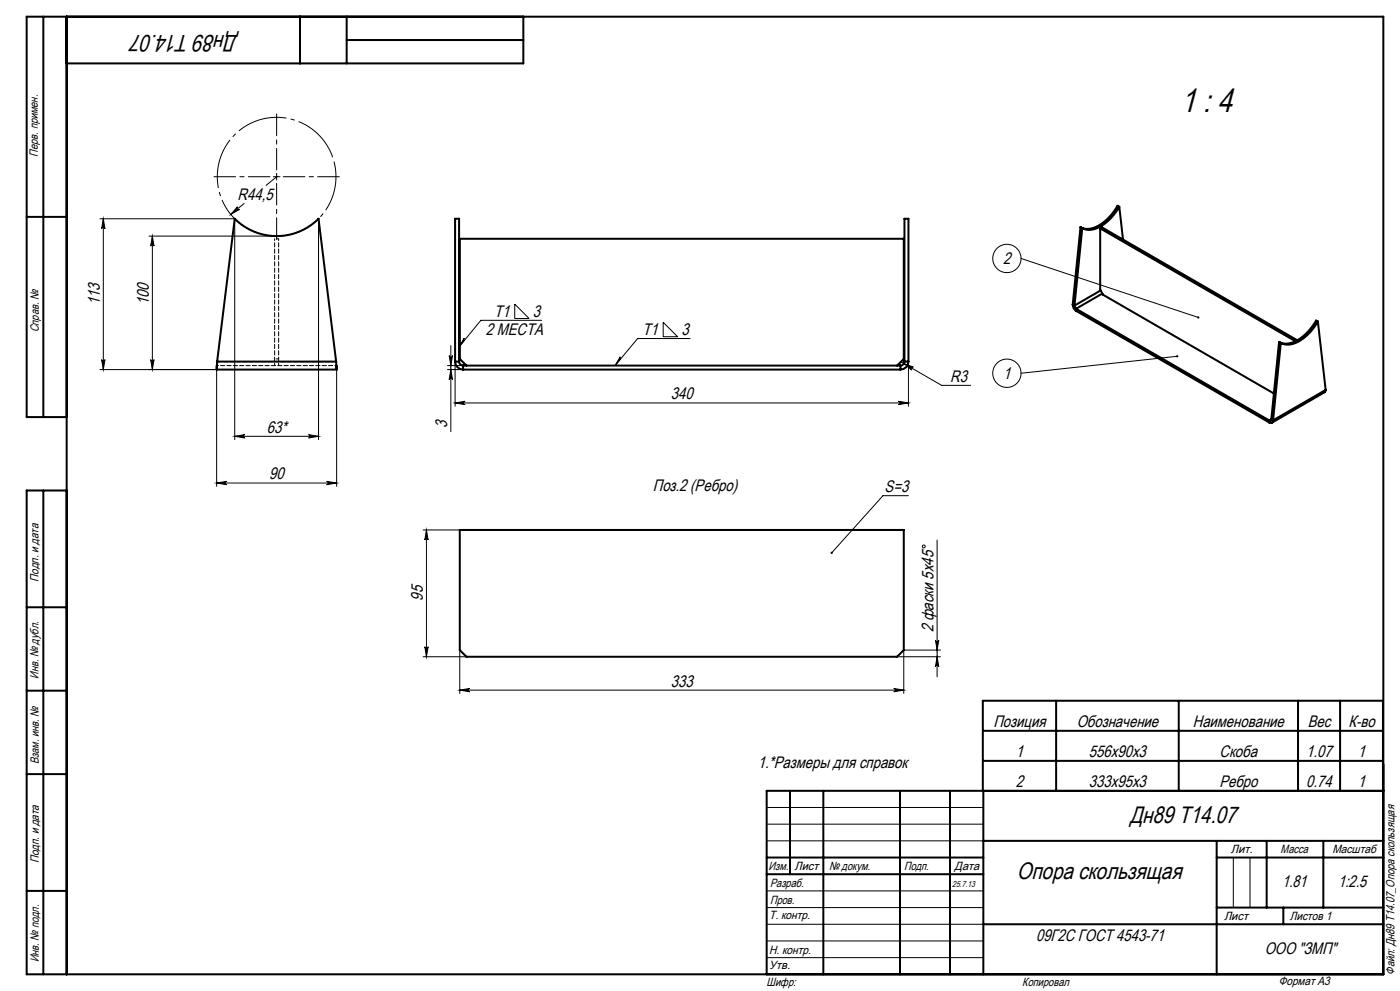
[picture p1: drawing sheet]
<svg xmlns="http://www.w3.org/2000/svg" width="420mm" height="297mm" viewBox="0 0 420 297" stroke-linecap="round" stroke-linejoin="round" font-family="sans-serif">
<g fill="none" stroke="#000" stroke-width=".3">
<path d="M82 53h2M83 52v2M83 53l-3.2 2.6M30 65.6h40.4v66.2M31 65.6l.5 3a.5 .5 0 0 0-.5-.5 .5 .5 0 0 0-.5 .5zM31 65.6v45.2M44.7 70.8h38.3M45.7 70.8v40M45.7 70.8l.5 3a.5 .5 0 0 0-.5-.5 .5 .5 0 0 0-.5 .5zM71.2 62a.5 .5 0 0 0 0 .7 .5 .5 0 0 0 .7 0l-2.7 1.6zM73.2 61l-4 3.3M95.6 65.6v66.2"/>
<path d="M306.3 77.5l53.2 17.6M154.4 91.1l4.3 4.4h-4.3zM162.5 96h-18.2l-6.6 8M199 96.6l4.3 4.3h-4.3zM30 110.8h35v35M30.5 107.8a.5 .5 0 0 0 .5 .4 .5 .5 0 0 0 .5-.4l-.5 3zM45.2 107.8a.5 .5 0 0 0 .5 .4 .5 .5 0 0 0 .5-.4l-.5 3zM101 110.8v35M134.3 110.8h4.6M134.3 109.6h4.6M134.8 106.6a.5 .5 0 0 0 .5 .4 .5 .5 0 0 0 .5-.4l-.5 3zM135.3 110.8l.5 3a.5 .5 0 0 0-.5-.5 .5 .5 0 0 0-.5 .5z"/>
<path d="M135.3 103.6v25.7M136.5 108.4v13.4M139.3 101.3v.7l-1.6 2zM186.1 106.9v.7l-1.6 2zM207 101.5h-15.7l-6.8 8.1M270.1 108.4l12.4 7.1h8.7M271.2 109l2.8 1a.5 .5 0 0 0-.6 .2 .5 .5 0 0 0 .1 .7zM272.5 108.4v13.4M353.2 106.8l-46.9 5.1M70.4 130.8l3-.5a.5 .5 0 0 0-.5 .5 .5 .5 0 0 0 .5 .5zM70.4 130.8h25.2M92.6 130.3l3 .5-3 .5a.5 .5 0 0 0 .4-.5 .5 .5 0 0 0-.4-.5z"/>
<path d="M136.5 120.8l3-.5a.5 .5 0 0 0-.4 .5 .5 .5 0 0 0 .4 .5zM136.5 120.8h136M269.5 120.3l3 .5-3 .5a.5 .5 0 0 0 .5-.5 .5 .5 0 0 0-.5-.5zM65 144.8l3-.5a.5 .5 0 0 0-.5 .5 .5 .5 0 0 0 .5 .5zM65 144.8h36M98 144.3l3 .5-3 .5a.5 .5 0 0 0 .5-.5 .5 .5 0 0 0-.5-.5zM126.9 158.8h11M127.9 158.8v38M127.9 158.8l.5 3a.5 .5 0 0 0-.5-.4 .5 .5 0 0 0-.5 .4zM272.5 148.6h-7.6l-15.4 17.1M281.1 161.8v41M126.9 196.8h13"/>
<path d="M127.4 193.8a.5 .5 0 0 0 .5 .5 .5 .5 0 0 0 .5-.5l-.5 3zM137.9 194.8v13M269.1 196.8h13M280.6 191.8a.5 .5 0 0 0 .5 .5 .5 .5 0 0 0 .5-.5l-.5 3zM281.1 196.8l.5 3a.5 .5 0 0 0-.5-.4 .5 .5 0 0 0-.5 .4zM282.1 194.8h-11v13M137.9 206.8l3-.5a.5 .5 0 0 0-.4 .5 .5 .5 0 0 0 .4 .5zM137.9 206.8h133.2M268.1 206.3l3 .5-3 .5a.5 .5 0 0 0 .5-.5 .5 .5 0 0 0-.5-.5zM230 242h65M230 247h65M230 252h65"/>
<path d="M370 257v15M375 257v15M230 277h65M230 272h65M230 267h65M230 287h65M230 282h65"/>
<circle cx="302.1" cy="77.5" r="4.2"/>
<circle cx="302.1" cy="111.9" r="4.2"/>
<circle cx="277.1" cy="163.8" r=".43"/>
</g>
<path d="M100 47.8a17.8 17.8 0 0 0-29.8-7.3 17.8 17.8 0 0 0 8 29.6 17.8 17.8 0 0 0 22.1-21.2l-.3-1.1" fill="none" stroke="#000" stroke-width=".3" stroke-dasharray="15.2 1.3 1.3 1.3" stroke-dashoffset="-.7" stroke-linecap="butt"/>
<g fill="none" stroke="#000" stroke-width=".6">
<path d="M13 5v120M20 5v287M90 5v14M104 5v14M104 12h53M157 5v14h-137M8 65h12M324.1 68.1l-2.3 23.2M324.1 68.1l.6 .3M324.7 68.4l-2.4 23.2M330.1 68.5l58.5 33.8M330.1 68.5v18.3l.8 1.6 51.3 29.5"/>
<path d="M330.1 68.5l.5-.4 58.6 33.9M335.8 62a13 13 0 0 1-8.7 6.9l-1.3-.1-1.1-.4M335.8 62l-.5-.3a13 13 0 0 1-8.8 6.9l-1.2-.1-1.2-.4M335.8 62l1.1 9.8M321.8 91.3a2.35 2.35 0 0 0 1 1.9M321.8 91.3l.5 .3M322.3 91.6l.5 .9M322.8 92.5l58 33.5M322.8 93.2l58 33.4M322.8 92.5v.7M330.2 87.1l-7.9 4.5M330.7 88l-7.9 4.5"/>
<path d="M395.4 96.4a13 13 0 0 1-8.8 6.9l-1.2-.1-1.1-.4M395.4 96.4l-.6-.3a13 13 0 0 1-8.7 6.9l-1.3-.1-1.1-.4M395.4 96.4l2.3 20.5M65 110.8h36M65 109.6v1.2M65.1 108.4l5.3-42.8a17.8 17.8 0 0 0 25.2 0l5.2 42.8M65.1 108.4l-.1 2.4M65.1 108.4h35.7M100.8 108.4l.2 2.4M101 109.6v1.2M136.5 108.4a2.4 2.4 0 0 0 2.4 2.4M136.5 108.4h1.2"/>
<path d="M136.5 108.4v-42.8h1.2v42.8M137.7 108.4a1.2 1.2 0 0 0 1.2 1.2M138.9 110.8h131.2M138.9 109.6v1.2M138.9 109.6h131.2M139.9 109.6l-2-2v-36h133.2v36l-2 2M270.1 109.6v1.2M271.3 108.4a1.2 1.2 0 0 1-1.2 1.2M271.3 108.4h1.2M271.3 108.4v-42.8h1.2v42.8M272.5 108.4a2.4 2.4 0 0 1-2.4 2.4M383.7 102.5l.6 .3"/>
<path d="M383.7 102.5l-2.3 23.2M384.3 102.8l-2.4 23.2M397.7 116.9l-.3 .6-15.8 9.2M397.7 116.9l-15.8 9.1M20 125h-12v-120h407v287h-407v-145h12M380.8 126v.6M381.4 125.7l-.2 .3h-.4M381.4 125.7l.5 .3M381.4 125.7l-.6 .3M381.9 126l-.3 .7-.8-.1M13 147v145M137.9 158.8h133.2v36l-2 2h-129.2l-2-2z"/>
<path d="M8 182h12M8 207h12M294.8 210h120.1v27h-120.1zM294.8 219h120.1M316.8 210v27M353.6 210v27M389.4 210v27M402 210v27M8 232h12M237 237v25M247 237v55M270 237v55"/>
<path d="M285 237v55M294.8 228h120.1M295 237v55M415 237h-185v55M230 257h65M295 252h120M365 252v40M365 257h50M380 252v20M397 252v20M8 267h12M230 262h65"/>
<path d="M295 277h120M365 272h50M385 272v5"/>
</g>
<path d="M81 53h-16.8M83 51v-16.8M83 55v16.8M85 53h16.8" fill="none" stroke="#000" stroke-width=".3" stroke-dasharray="15.2 1.3 1.3 1.3" stroke-dashoffset="8.7"/>
<g fill="#000">
<path d="M71.2 62a.5 .5 0 0 0 0 .7 .5 .5 0 0 0 .7 0l-2.7 1.6z"/>
<path d="M45.7 70.8l.5 3a.5 .5 0 0 0-.5-.5 .5 .5 0 0 0-.5 .5zM45.2 107.8a.5 .5 0 0 0 .5 .4 .5 .5 0 0 0 .5-.4l-.5 3z"/>
<path d="M359.2 94.9l.1 .5h.4l.1-.2-.3-.1 .3 .1-.1-.3zM352.9 106.5a.33 .33 0 0 0 .2 .6 .33 .33 0 0 0 .4-.4l-.3 .1 .3-.1-.3-.2zM139.3 101.3v.7l-1.6 2zM186.1 106.9v.7l-1.6 2zM249.2 165.5l.1 .4 .2-.2-.2 .2a.33 .33 0 0 0 .5 0 .33 .33 0 0 0-.1-.5 .33 .33 0 0 0-.5 .1z"/>
<path d="M30.5 107.8a.5 .5 0 0 0 .5 .4 .5 .5 0 0 0 .5-.4l-.5 3zM31 65.6l.5 3a.5 .5 0 0 0-.5-.5 .5 .5 0 0 0-.5 .5z"/>
<path d="M134.8 106.6a.5 .5 0 0 0 .5 .4 .5 .5 0 0 0 .5-.4l-.5 3zM135.3 110.8l.5 3a.5 .5 0 0 0-.5-.5 .5 .5 0 0 0-.5 .5z"/>
<path d="M271.2 109l2.3 1.9a.5 .5 0 0 1-.1-.7 .5 .5 0 0 1 .6-.2zM137.9 206.8l3-.5a.5 .5 0 0 0-.4 .5 .5 .5 0 0 0 .4 .5zM268.1 206.3l3 .5-3 .5a.5 .5 0 0 0 .5-.5 .5 .5 0 0 0-.5-.5z"/>
<path d="M70.4 130.8l3-.5a.5 .5 0 0 0-.5 .5 .5 .5 0 0 0 .5 .5zM92.6 130.3l3 .5-3 .5a.5 .5 0 0 0 .4-.5 .5 .5 0 0 0-.4-.5z"/>
<path d="M136.5 120.8l3-.5a.5 .5 0 0 0-.4 .5 .5 .5 0 0 0 .4 .5zM269.5 120.3l3 .5-3 .5a.5 .5 0 0 0 .5-.5 .5 .5 0 0 0-.5-.5z"/>
<path d="M98 144.3l3 .5-3 .5a.5 .5 0 0 0 .5-.5 .5 .5 0 0 0-.5-.5zM65 144.8l3-.5a.5 .5 0 0 0-.5 .5 .5 .5 0 0 0 .5 .5z"/>
<path d="M281.1 196.8l.5 3a.5 .5 0 0 0-.5-.4 .5 .5 0 0 0-.5 .4zM280.6 191.8a.5 .5 0 0 0 .5 .5 .5 .5 0 0 0 .5-.5l-.5 3zM127.4 193.8a.5 .5 0 0 0 .5 .5 .5 .5 0 0 0 .5-.5l-.5 3zM127.9 158.8l.5 3a.5 .5 0 0 0-.5-.4 .5 .5 0 0 0-.5 .4z"/>
</g>
<path d="M82.4 71.6v36M83.6 71.6v36M101 109.6h-36" fill="none" stroke="#000" stroke-width=".3" stroke-dasharray="1.3 .6" stroke-dashoffset=".7"/>
<path d="M65.1 108.4h35.7M100.8 108.4h-35.7" fill="none" stroke="#000" stroke-width=".3" stroke-dasharray="1.3 .6" stroke-dashoffset="-.1"/>
<path d="M83.6 71.6h-1.2M82.4 107.6v2M83.6 107.6h-1.2M83.6 107.6v2" fill="none" stroke="#000" stroke-width=".3" stroke-dasharray="1.3 .6" stroke-dashoffset=".6"/>
<text font-size="10" x="354.3" y="33.7">1 : 4</text>
<g font-size="7.1">
<text x="71.5" y="10.6" transform="rotate(-180 71.5 10.6)">Дн89 Т14.07</text>
<text x="338.9" y="246.8">Дн89 Т14.07</text>
<text x="305" y="263.4">Опора скользящая</text>
</g>
<g font-size="5">
<text x="71.3" y="59.9">R44,5</text>
<text x="301" y="79.1">2</text>
<text x="29.9" y="91.5" transform="rotate(-90 29.9 91.5)">113</text>
<text x="44.6" y="91.5" transform="rotate(-90 44.6 91.5)">100</text>
<text x="148.2" y="94.9">Т1</text>
<text x="159.9" y="94.9">3</text>
<text x="145.8" y="100.3">2 МЕСТА</text>
<text x="192.8" y="100.4">Т1</text>
<text x="204.4" y="100.4">3</text>
<text x="301" y="113.5">1</text>
<text x="201.2" y="119.7">340</text>
<text x="285.1" y="114.4">R3</text>
<text x="80" y="129.7">63*</text>
<text x="134.2" y="128.2" transform="rotate(-90 134.2 128.2)">3</text>
<text x="80.8" y="143.7">90</text>
<text x="195.9" y="147.2">Поз.2 (Ребро)</text>
<text x="265.4" y="147.5">S=3</text>
<text x="126.9" y="180" transform="rotate(-90 126.9 180)">95</text>
<text x="280" y="189.6" transform="rotate(-90 280 189.6)">2 фаски 5x45</text>
<text x="201.2" y="205.8">333</text>
<text x="298" y="217.7">Позиция</text>
<text x="323" y="217.7">Обозначение</text>
<text x="357.9" y="217.7">Наименование</text>
<text x="392.3" y="217.7">Вес</text>
<text x="404.5" y="217.7">К-во</text>
<text x="304.7" y="226.7">1</text>
<text x="326.7" y="226.7">556х90х3</text>
<text x="365.9" y="226.7">Скоба</text>
<text x="391.9" y="226.7">1.07</text>
<text x="407.4" y="226.7">1</text>
<text x="227.3" y="230.1">1.*Размеры для справок</text>
<text x="304.7" y="235.8">2</text>
<text x="326.7" y="235.8">333х95х3</text>
<text x="365.8" y="235.8">Ребро</text>
<text x="391.9" y="235.8">0.74</text>
<text x="407.4" y="235.8">1</text>
<text x="384.6" y="265.9">1.81</text>
<text x="401.4" y="265.9">1:2.5</text>
<text x="310.8" y="282.1">09Г2С ГОСТ 4543-71</text>
<text x="379.4" y="285.8">ООО &quot;ЗМП&quot;</text>
</g>
<g font-size="3.6">
<text x="11.4" y="46.9" transform="rotate(-90 11.4 46.9)">Перв. примен.</text>
<text x="11.6" y="99.6" transform="rotate(-90 11.6 99.6)">Справ. №</text>
<text x="11.5" y="174.4" transform="rotate(-90 11.5 174.4)">Подп. и дата</text>
<text x="11.6" y="203.4" transform="rotate(-90 11.6 203.4)">Инв. № дубл.</text>
<text x="11.6" y="229" transform="rotate(-90 11.6 229)">Взам. инв. №</text>
<text x="369.2" y="255.7">Лит.</text>
<text x="384.2" y="255.7">Масса</text>
<text x="399.7" y="255.7">Масштаб</text>
<text x="11.7" y="258.8" transform="rotate(-90 11.7 258.8)">Подп. и дата</text>
<text x="230.6" y="260.6">Изм.</text>
<text x="238.4" y="260.6">Лист</text>
<text x="248.7" y="260.6">№ докум.</text>
<text x="271.3" y="260.7">Подп.</text>
<text x="286.4" y="260.7">Дата</text>
<text x="231" y="265.7">Разраб.</text>
<text x="230.7" y="275.5">Т. контр.</text>
<text x="231" y="270.9">Пров.</text>
<text x="367.2" y="275.7">Лист</text>
<text x="386.9" y="275.7">Листов 1</text>
<text x="230.7" y="285.8">Н. контр.</text>
<text x="11.6" y="288.4" transform="rotate(-90 11.6 288.4)">Инв. № подл.</text>
<text x="230.7" y="290.5">Утв.</text>
<text x="418.4" y="292.1" transform="rotate(-90 418.4 292.1)">Файл: Дн89 Т14.07_Опора скользящая</text>
<text x="230" y="295.5">Шифр:</text>
<text x="306.7" y="295.4">Копировал</text>
<text x="383.6" y="295.2">Формат A3</text>
</g>
<text font-size="2.6" x="285.7" y="265.8">25.7.13</text>
</svg>
